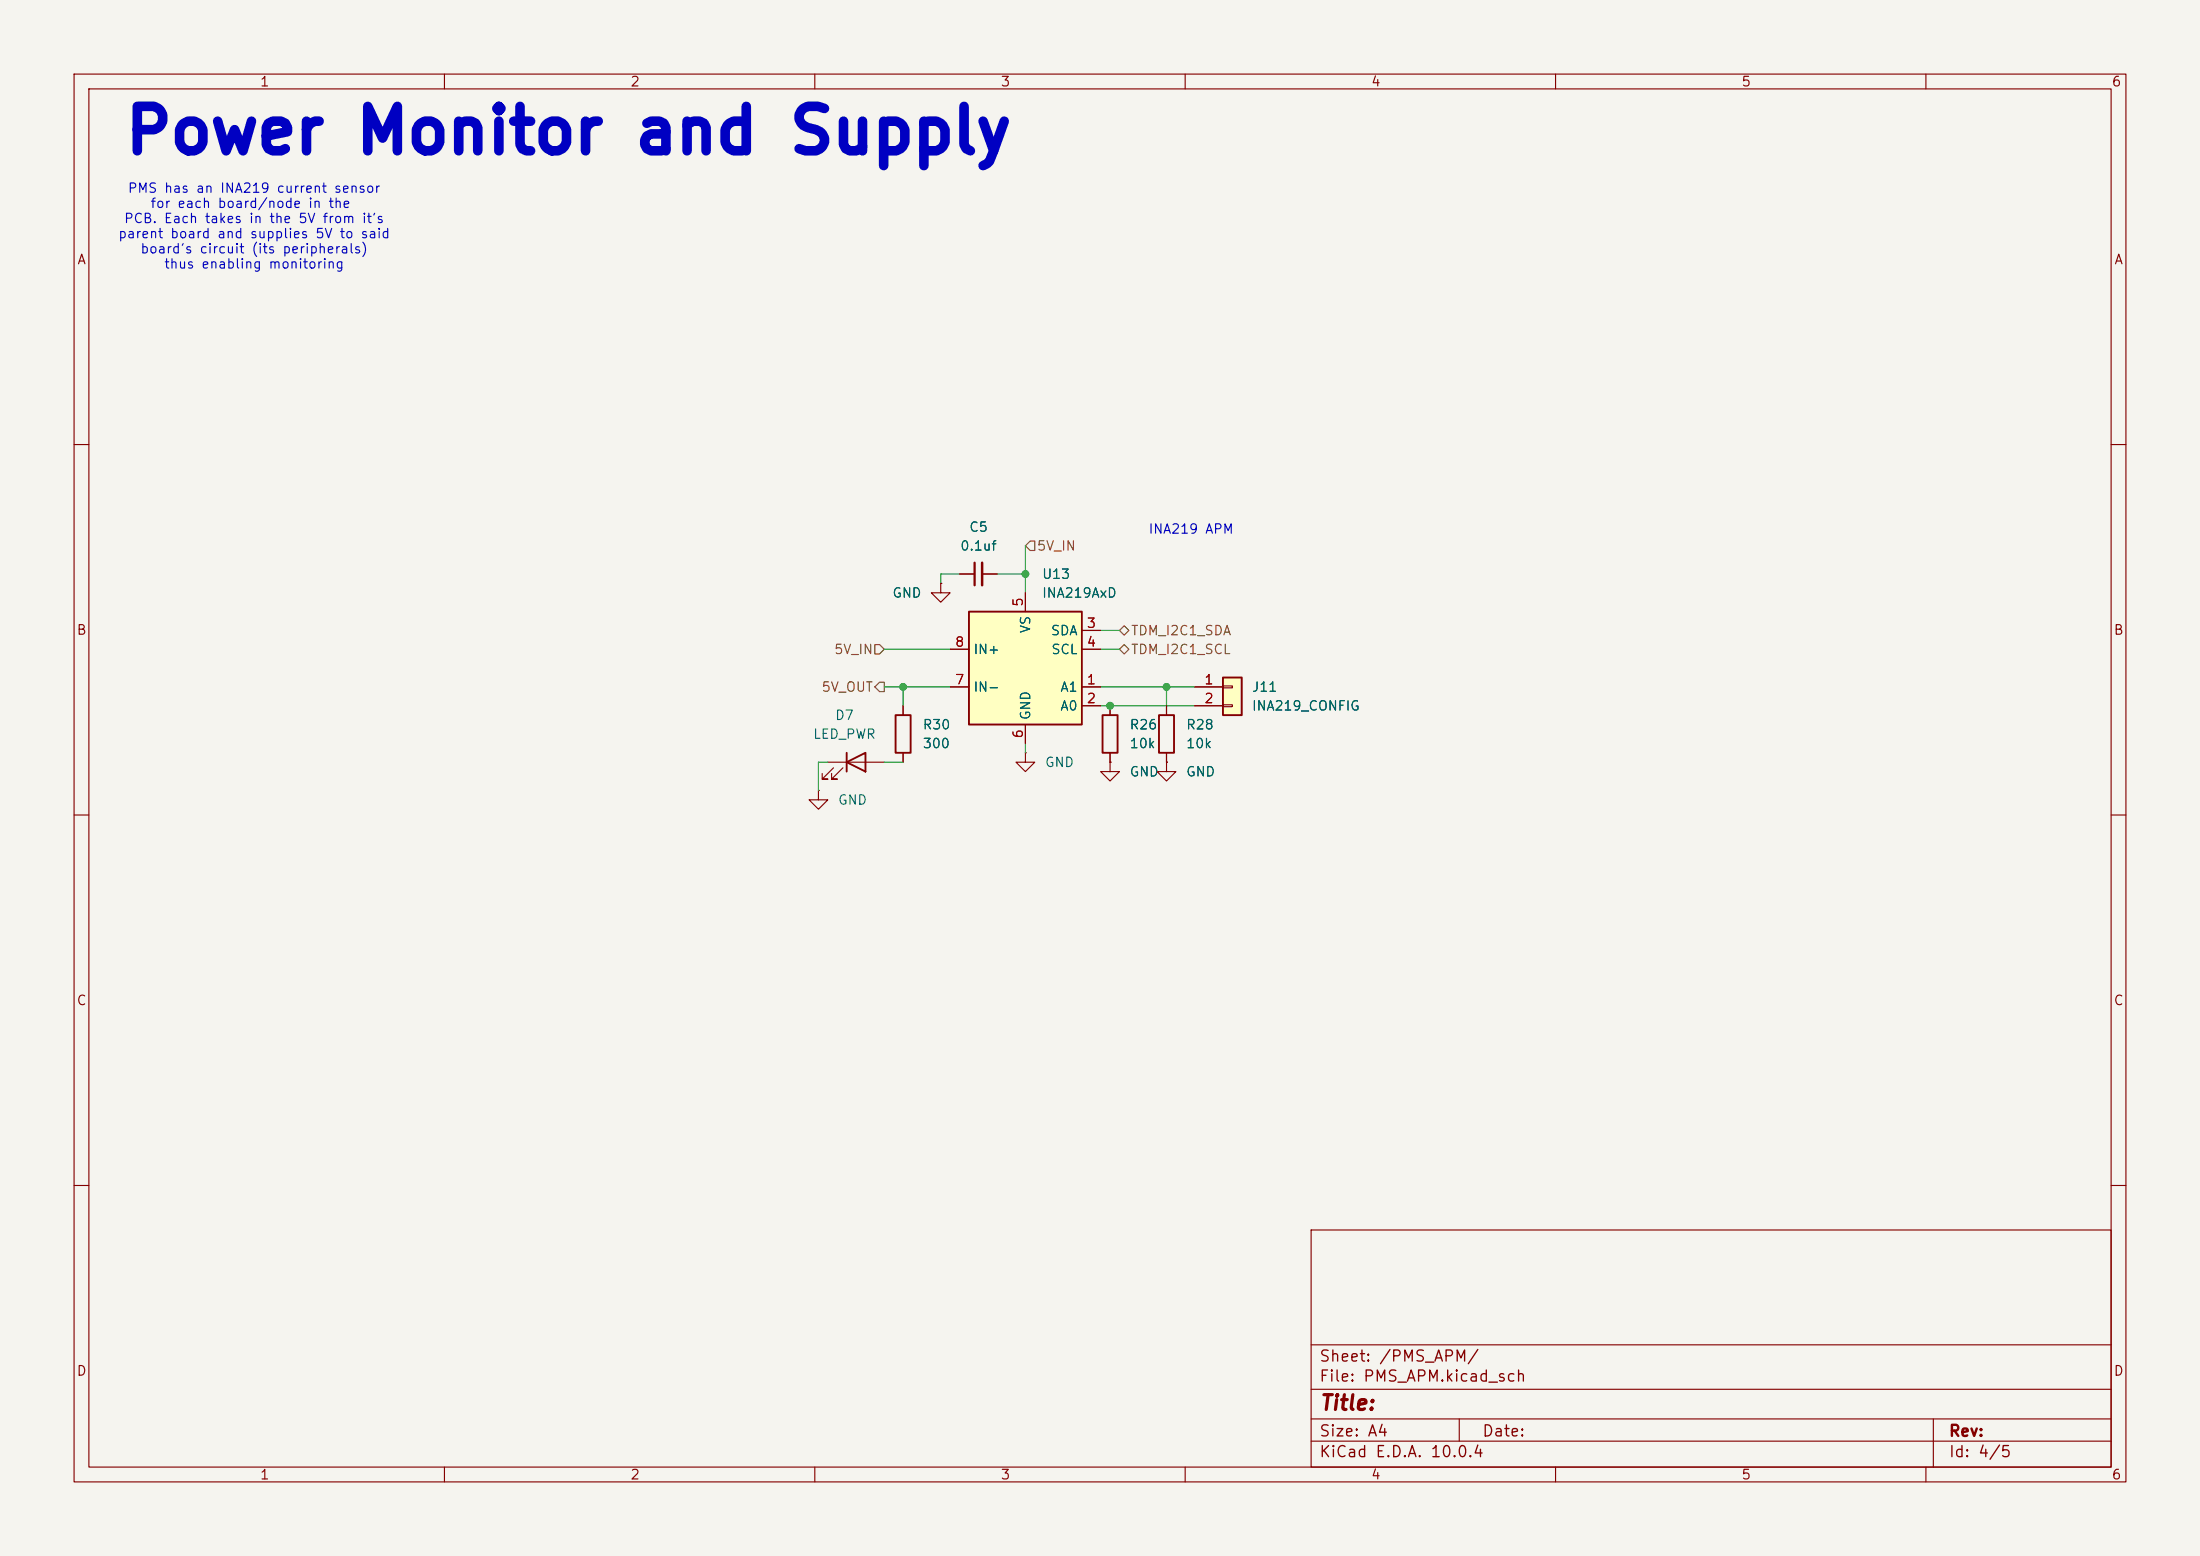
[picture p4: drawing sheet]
<svg xmlns="http://www.w3.org/2000/svg" width="297mm" height="210mm" viewBox="0 0 297 210" stroke-linecap="round" stroke-linejoin="round" font-family="sans-serif">
<path d="M0 0h297v210h-297z" fill="#f5f4ef" stroke="#f5f4ef" stroke-width=".14"/>
<g fill="none" stroke="#840000" stroke-width=".15">
<path d="M10 10h277v190h-277zM12 12h273v186h-273zM60 10v2M110 10v2M160 10v2M210 10v2M260 10v2M10 60h2M285 60h2M121.9 95.3v1.2M10 110h2M121.9 101.6v1.3"/>
<path d="M138.4 101.6v1.3h1.3l-1.3 1.2-1.2-1.2h1.2M138.4 101.6h.1M285 110h2M10 160h2M177 166h108v32h-108zM285 160h2M60 198v2M110 198v2M160 198v2M177 194.5h108M177 191.5h108M177 187.5h108"/>
<path d="M177 181.5h108M197 191.5v3M210 198v2M260 198v2M261 191.5v6.5"/>
</g>
<path d="M120.9 96.5h2v5.1h-2z" fill="none" stroke="#840000" stroke-width=".25"/>
<path d="M130.8 82.6h15.2v15.2h-15.2z" fill="#ffffc2"/>
<path d="M130.8 82.6h15.2v15.2h-15.2zM148.8 96.5h2.1v5.1h-2.1zM156.5 96.5h2v5.1h-2zM114.3 102.9l2.5-1.3v2.5zM114.3 101.6v2.5" fill="none" stroke="#840000" stroke-width=".25"/>
<g fill="none" stroke="#840000" stroke-width=".15">
<path d="M128.3 92.7h2.5M128.3 87.6h2.5M138.4 80v2.6M138.4 97.8v2.5M146 92.7h2.6M146 95.3h2.6M146 85.1h2.6M146 87.6h2.6M149.9 95.3v1.2M157.5 95.3v1.2M110.5 106.7v1.3h1.3l-1.3 1.2-1.3-1.2h1.3M110.5 106.7h.1"/>
<path d="M111.8 102.9h7.6M112.5 103.6l-1.5 1.6h.8h-.8v-.8M113.8 103.6l-1.5 1.6h.7h-.7v-.8M149.9 102.9v1.2h1.2l-1.2 1.3-1.3-1.3h1.3M149.9 102.9h.1M149.9 101.6v1.3M157.5 101.6v1.3"/>
</g>
<path d="M165.1 91.4h2.5v5.1h-2.5z" fill="#ffffc2"/>
<path d="M165.1 91.4h2.5v5.1h-2.5z" fill="none" stroke="#840000" stroke-width=".25"/>
<g fill="none" stroke="#840000" stroke-width=".15">
<path d="M127 78.7v1.3h1.3l-1.3 1.3-1.3-1.3h1.3M127 78.7h.1M129.5 77.5h2.1M132.6 77.5h2M121.9 95.3v1.2M128.3 92.7h2.5M128.3 87.6h2.5M138.4 80v2.6M138.4 97.8v2.5M146 92.7h2.6M146 95.3h2.6M146 85.1h2.6"/>
<path d="M146 87.6h2.6M149.9 95.3v1.2M157.5 95.3v1.2M161.3 92.7h3.8M161.3 95.3h3.8M165.1 92.6h1.3v.2h-1.3zM165.1 95.1h1.3v.3h-1.3zM121.9 101.6v1.3M149.9 102.9h.1M149.9 101.6v1.3M157.5 102.9v1.2h1.2l-1.2 1.3-1.3-1.3h1.3M157.5 102.9h.1"/>
<path d="M157.5 101.6v1.3"/>
</g>
<path d="M131.6 75.9v3.1" fill="none" stroke="#840000" stroke-width=".3"/>
<path d="M132.6 75.9v3.1" fill="none" stroke="#840000" stroke-width=".33"/>
<path d="M139.1 73h.6v1.3h-.6l-.7-.6zM118.1 87h.6l.7 .6-.7 .7h-.6zM118.7 92.1h.7v1.2h-.7l-.6-.6zM151.1 85.1l.7-.6 .6 .6-.6 .6zM151.1 87.6l.7-.6 .6 .6-.6 .7z" fill="none" stroke="#725600" stroke-width=".15"/>
<g fill="none" stroke="#009600" stroke-width=".15">
<path d="M129.5 77.5h-2.5v1.2M134.6 77.5h3.8M138.4 73.7v6.3M119.4 92.7h8.9M119.4 87.6h8.9M121.9 92.7v2.6M148.6 92.7h12.7M148.6 95.3h12.7M148.6 87.6h2.5M148.6 85.1h2.5M157.5 92.7v2.6M111.8 102.9h-1.3v3.8"/>
<path d="M119.4 102.9h2.5M138.4 100.3v1.3"/>
</g>
<g fill="#009600" stroke="#009600" stroke-width=".14">
<circle cx="121.9" cy="92.7" r=".46"/>
<circle cx="157.5" cy="92.7" r=".46"/>
<circle cx="149.9" cy="95.3" r=".46"/>
<circle cx="138.4" cy="77.5" r=".46"/>
</g>
<text font-size="6" fill="#0000c2" x="16.5" y="22.2">Power Monitor and Supply</text>
<text font-size="2" fill="#840000" x="178" y="190.8">Title:</text>
<g font-size="1.5" fill="#840000">
<text x="178" y="184.2">Sheet: /PMS_APM/</text>
<text x="178" y="186.9">File: PMS_APM.kicad_sch</text>
<text x="178" y="197.1">KiCad E.D.A. 10.0.4</text>
<text x="178" y="194.3">Size: A4</text>
<text x="200" y="194.3">Date:</text>
<text x="263" y="194.3">Rev:</text>
<text x="263" y="197.1">Id: 4/5</text>
</g>
<g font-size="1.3" fill="#840000">
<text x="35" y="12">1</text>
<text x="85" y="12">2</text>
<text x="135" y="12">3</text>
<text x="185" y="12">4</text>
<text x="235" y="12">5</text>
<text x="285" y="12">6</text>
<text x="10.3" y="36">A</text>
<text x="285.3" y="36">A</text>
<text x="10.3" y="86">B</text>
<text x="285.3" y="86">B</text>
<text x="10.3" y="136">C</text>
<text x="285.3" y="136">C</text>
<text x="10.3" y="186">D</text>
<text x="285.3" y="186">D</text>
<text x="35" y="200">1</text>
<text x="85" y="200">2</text>
<text x="135" y="200">3</text>
<text x="185" y="200">4</text>
<text x="235" y="200">5</text>
<text x="285" y="200">6</text>
</g>
<g font-size="1.3" fill="#0000c2">
<text x="17.2" y="26.3">PMS has an INA219 current sensor</text>
<text x="20.2" y="28.4">for each board/node in the</text>
<text x="15.9" y="32.5">parent board and supplies 5V to said</text>
<text x="16.7" y="30.4">PCB. Each takes in the 5V from it's</text>
<text x="18.9" y="34.5">board's circuit (its peripherals)</text>
<text x="22.1" y="36.6">thus enabling monitoring</text>
<text x="155" y="72.3">INA219 APM</text>
</g>
<g font-size="1.3" fill="#006464">
<text x="129.5" y="74.6">0.1uf</text>
<text x="130.7" y="72.1">C5</text>
<text x="120.4" y="81">GND</text>
<text x="140.6" y="78.4">U13</text>
<text x="140.6" y="81">INA219AxD</text>
<text x="131.3" y="88.6">IN+</text>
<text x="139.4" y="85.6" transform="rotate(-90 139.4 85.6)">VS</text>
<text x="141.8" y="86.1">SDA</text>
<text x="141.8" y="88.6">SCL</text>
<text x="131.3" y="93.7">IN-</text>
<text x="143" y="93.7">A1</text>
<text x="168.9" y="93.7">J11</text>
<text x="109.7" y="100">LED_PWR</text>
<text x="112.6" y="97.5">D7</text>
<text x="124.5" y="101.3">300</text>
<text x="124.5" y="98.8">R30</text>
<text x="139.4" y="97.3" transform="rotate(-90 139.4 97.3)">GND</text>
<text x="143" y="96.2">A0</text>
<text x="152.4" y="101.3">10k</text>
<text x="152.4" y="98.8">R26</text>
<text x="160" y="101.3">10k</text>
<text x="160" y="98.8">R28</text>
<text x="168.9" y="96.2">INA219_CONFIG</text>
<text x="141" y="103.8">GND</text>
<text x="152.4" y="105.1">GND</text>
<text x="160" y="105.1">GND</text>
<text x="113" y="108.9">GND</text>
</g>
<g font-size="1.3" fill="#725600">
<text x="139.9" y="74.6">5V_IN</text>
<text x="112.5" y="88.6">5V_IN</text>
<text x="152.6" y="86.1">TDM_I2C1_SDA</text>
<text x="152.6" y="88.6">TDM_I2C1_SCL</text>
<text x="110.8" y="93.7">5V_OUT</text>
</g>
<g font-size="1.3" fill="#a90000">
<text x="138.4" y="82" transform="rotate(-90 138.4 82)">5</text>
<text x="128.8" y="87.6">8</text>
<text x="146.6" y="85.1">3</text>
<text x="146.6" y="87.6">4</text>
<text x="128.8" y="92.7">7</text>
<text x="146.6" y="92.7">1</text>
<text x="146.6" y="95.2">2</text>
<text x="162.5" y="92.7">1</text>
<text x="162.5" y="95.2">2</text>
<text x="138.4" y="99.8" transform="rotate(-90 138.4 99.8)">6</text>
</g>
</svg>
